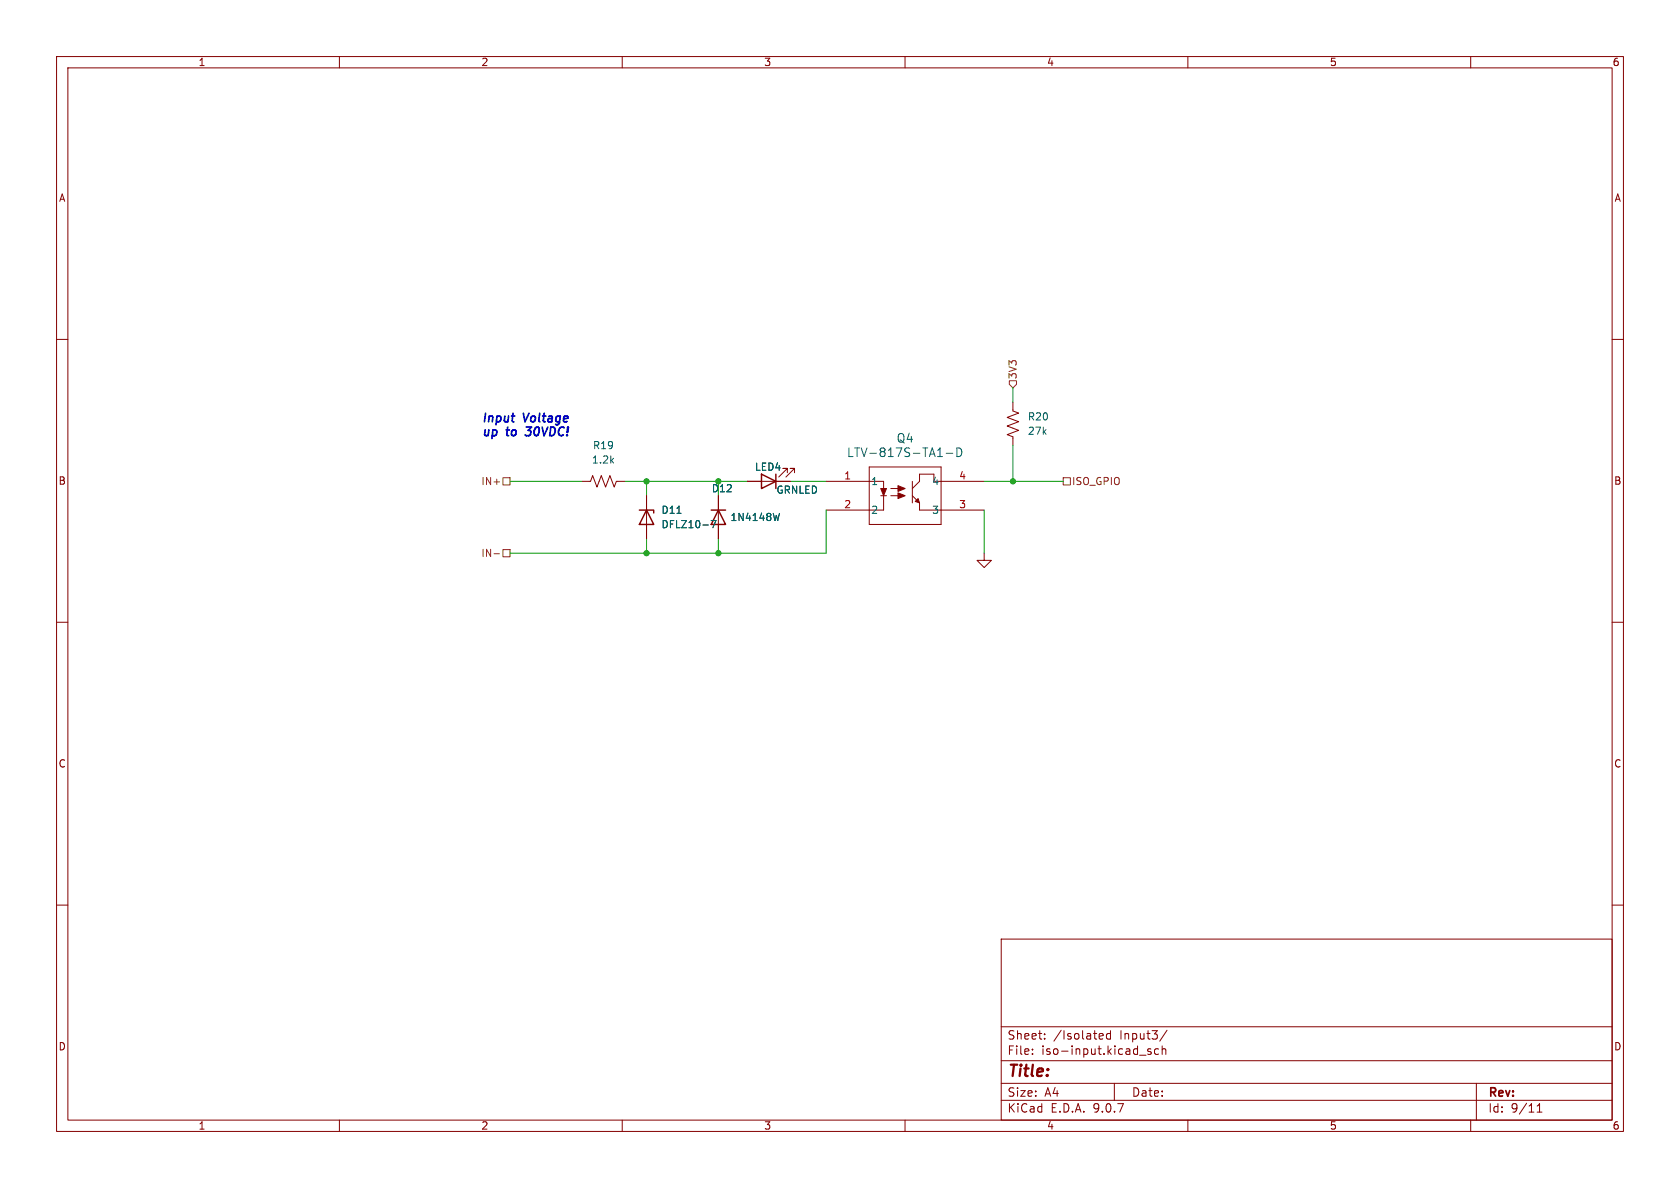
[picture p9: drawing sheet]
<svg xmlns="http://www.w3.org/2000/svg" width="297mm" height="210mm" viewBox="0 0 297 210" stroke-linecap="round" stroke-linejoin="round" font-family="sans-serif">
<g fill="none" stroke="#840000" stroke-width=".18">
<path d="M10 10h277v190h-277zM12 12h273v186h-273zM60 10v2M110 10v2M160 10v2M210 10v2M260 10v2M10 60h2M179.1 71.1v1.5l1 .4-2 .8 2 .7-2 .8 2 .8-2 .7 1 .4v1.5M285 60h2M102.9 85.1h1.5l.4-1 .7 2 .8-2 .8 2 .7-2 .8 2 .4-1h1.5M114.3 87.6v7.7"/>
<path d="M127 87.6v7.7M132.1 85.1h7.6M139.2 83.6v-.8h-.8h.8l-1.5 1.5M140.5 83.6v-.8h-.8h.8l-1.6 1.5M146 85.1h10.2v1.3M153.7 82.6h12.7v10.1h-12.7zM155.7 87.6h1M156.2 87.6v2.6h-10.2M157.5 87.6h1.2M157.5 86.4h1.2M161.3 87.6l1.3 1.3v1.3h11.4M161.3 85.1v3.8"/>
<path d="M174 97.8v1.3h1.3l-1.3 1.2-1.3-1.2h1.3M174 85.1h-8.9v-1.3h-2.5v1.3l-1.3 1.3M10 110h2M285 110h2M10 160h2M177 166h108v32h-108zM285 160h2M60 198v2M110 198v2M160 198v2M177 194.5h108M177 191.5h108"/>
<path d="M177 187.5h108M177 181.5h108M182.5 186.3v.1M182.5 185.5v.1M184.7 183.6v.1M184.7 182.8v.1M194.5 182.7l.5 .1v.3l-.7 .1M195 183.6l-.5 .1M196.3 182.8l-.4-.1-.3 .3v.4l.1 .2h.6M196.3 182.2v1.5M197 191.5v3M201.5 186.5h1.1"/>
<path d="M203.5 185.5l-.4-.1-.2 .2 .1 .2 .5 .2v.3h-.6M204.8 185.5l-.4-.1-.3 .3v.4l.1 .2h.6M205.5 185.5l.2-.1 .3 .1 .1 .9M205.5 184.9v1.5M206.3 182.1l-1.3 2M210 198v2M260 198v2M261 191.5v6.5M271.7 196.6h.9M271.7 195.5l.5-.4v1.5"/>
</g>
<path d="M113 90.2h2.6v.5M114.3 90.2l1.3 2.5h-2.6zM125.7 90.2h2.6M127 90.2l1.3 2.5h-2.6zM134.6 83.8l2.6 1.3-2.6 1.3zM137.2 83.8v2.6" fill="none" stroke="#840000" stroke-width=".25"/>
<path d="M169.2 79.2a.77 .77 0 0 1 .8 .7 .77 .77 0 0 1-.8 .8zM119.7 90.7h.7M125.7 92h.9l-.6 1.3M137.8 90.7l-.3 1.3M167.3 80.1h1.1" fill="none" stroke="#006464" stroke-width=".18"/>
<g fill="#840000" stroke="#840000" stroke-width=".18">
<path d="M155.7 86.4h1l-.5 1.2z"/>
<path d="M158.7 85.9l1.3 .5-1.3 .5z"/>
<path d="M158.7 87.1l1.3 .5-1.3 .5z"/>
<path d="M161.8 88.6l.5-.5 .3 .8z"/>
</g>
<path d="M178.4 67.3h1.3v.6l-.6 .7-.7-.7zM87.3 97.9h1M88.9 84.5h1.3v1.2h-1.3zM88.9 97.2h1.3v1.2h-1.3zM188 84.5h1.2v1.2h-1.2z" fill="none" stroke="#725600" stroke-width=".18"/>
<path d="M179.1 68.6v2.5M179.1 78.7v6.4M90.2 85.1h12.7M110.5 85.1h21.6M114.3 85.1v2.5M114.3 95.3v2.5M127 85.1v2.5M127 95.3v2.5M139.7 85.1h6.3M146 90.2v7.6h-55.8M174 85.1h14M174 90.2v7.6" fill="none" stroke="#009600" stroke-width=".18"/>
<path d="M92.8 76.9l.2 .1" fill="none" stroke="#0000c2" stroke-width=".3"/>
<g fill="#009600" stroke="#009600" stroke-width=".18">
<circle cx="127" cy="85.1" r=".46"/>
<circle cx="114.3" cy="85.1" r=".46"/>
<circle cx="114.3" cy="97.8" r=".46"/>
<circle cx="127" cy="97.8" r=".46"/>
<circle cx="179.1" cy="85.1" r=".46"/>
</g>
<text font-size="2.8" fill="#840000" x="178" y="190.9">Title:</text>
<g font-size="2.1" fill="#0000c2">
<text x="85.1" y="74.8">Input</text>
<text x="85.1" y="77.2">up</text>
<text x="89.6" y="77.2">to</text>
<text x="92.6" y="74.8">Voltage</text>
<text x="93.6" y="77.2">30VDC!</text>
</g>
<g font-size="2.1" fill="#006464">
<text x="149.6" y="81">LTV-817S-TA1-D</text>
<text x="158.4" y="78.5">Q4</text>
</g>
<g font-size="2.1" fill="#840000">
<text x="178" y="184">Sheet:</text>
<text x="186.2" y="184">/Isolated</text>
<text x="198" y="184">Input3/</text>
<text x="178" y="186.7">File:</text>
<text x="184.1" y="186.7">iso-input.kicad_sch</text>
<text x="178" y="196.9">KiCad</text>
<text x="178" y="194.1">Size:</text>
<text x="184.7" y="194.1">A4</text>
<text x="185.7" y="196.9">E.D.A.</text>
<text x="193.3" y="196.9">9.0.7</text>
<text x="200" y="194.1">Date:</text>
<text x="263" y="194.3">Rev:</text>
<text x="263" y="196.9">Id:</text>
<text x="267.1" y="196.9">9/11</text>
</g>
<g font-size="1.8" fill="#840000">
<text x="35" y="11.9">1</text>
<text x="85" y="11.9">2</text>
<text x="135" y="11.9">3</text>
<text x="185" y="11.9">4</text>
<text x="235" y="11.9">5</text>
<text x="285" y="11.9">6</text>
<text x="10.3" y="35.9">A</text>
<text x="285.3" y="35.9">A</text>
<text x="10.3" y="85.9">B</text>
<text x="285.3" y="85.9">B</text>
<text x="10.3" y="135.9">C</text>
<text x="285.3" y="135.9">C</text>
<text x="10.3" y="185.9">D</text>
<text x="285.3" y="185.9">D</text>
<text x="35" y="199.9">1</text>
<text x="85" y="199.9">2</text>
<text x="135" y="199.9">3</text>
<text x="185" y="199.9">4</text>
<text x="235" y="199.9">5</text>
<text x="285" y="199.9">6</text>
</g>
<g font-size="1.8" fill="#725600">
<text x="179.9" y="67.1" transform="rotate(-90 179.9 67.1)">3V3</text>
<text x="85" y="86">IN+</text>
<text x="189.4" y="86">ISO_GPIO</text>
<text x="85" y="98.7">IN-</text>
</g>
<g font-size="1.8" fill="#006464">
<text x="181.6" y="77.1">27k</text>
<text x="181.6" y="74.5">R20</text>
<text x="104.6" y="82.1">1.2k</text>
<text x="104.7" y="79.6">R19</text>
<text x="133.4" y="83.4">LED4</text>
<text x="125.7" y="87.2">D12</text>
<text x="137.2" y="87.5">GRNLED</text>
<text x="153.9" y="86">1</text>
<text x="164.7" y="86">4</text>
<text x="116.8" y="93.6">DFLZ10-7</text>
<text x="116.8" y="91">D11</text>
<text x="129" y="92.3">1N4148W</text>
<text x="153.9" y="91">2</text>
<text x="164.7" y="91">3</text>
</g>
<g font-size="1.8" fill="#a90000">
<text x="149.2" y="84.8">1</text>
<text x="149.2" y="89.9">2</text>
<text x="169.5" y="84.8">4</text>
<text x="169.5" y="89.9">3</text>
</g>
</svg>
